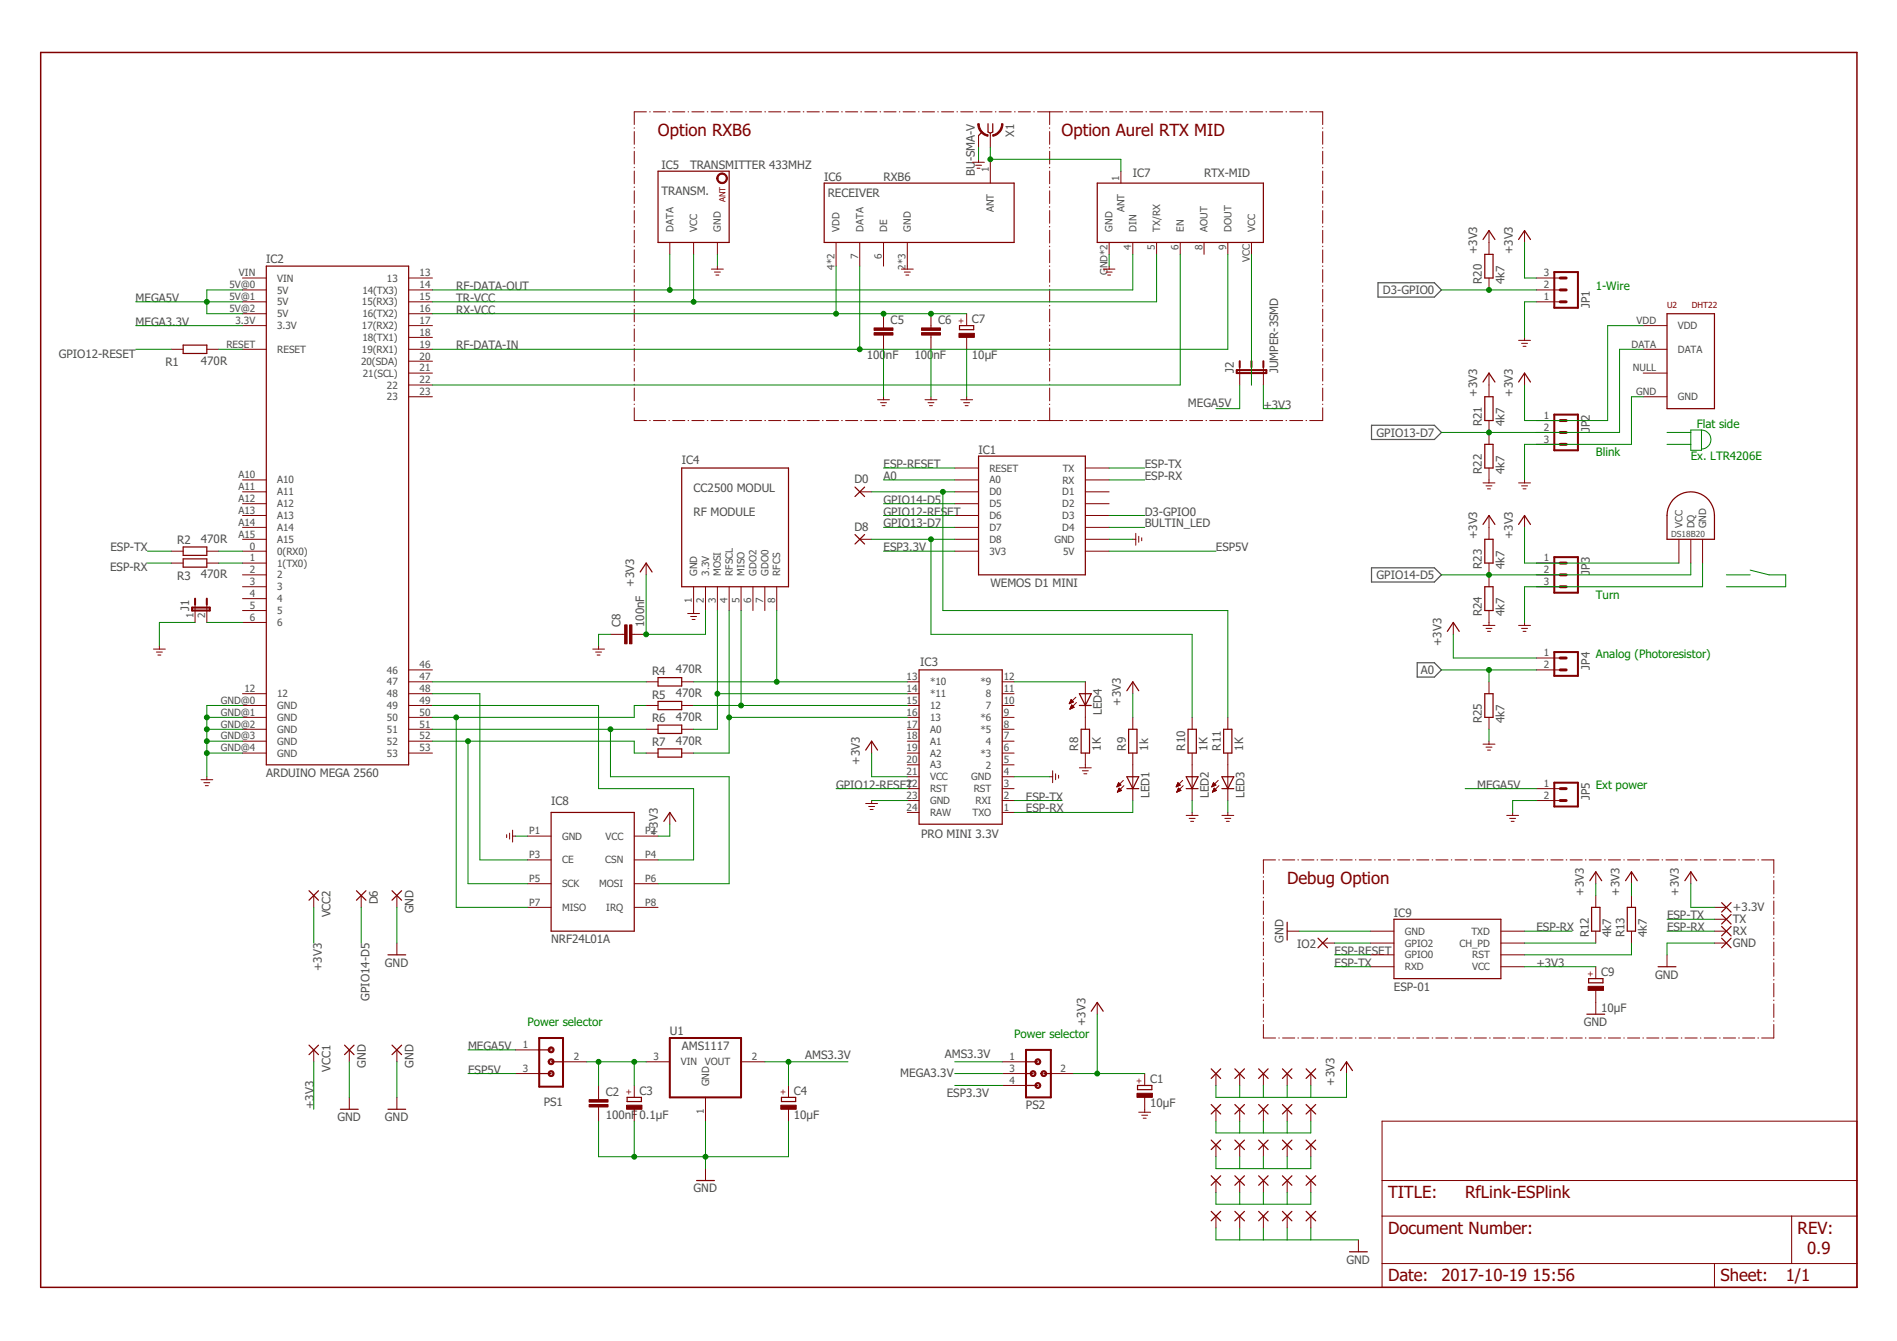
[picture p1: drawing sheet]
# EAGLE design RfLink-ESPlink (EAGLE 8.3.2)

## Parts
+3.3V  1,6/0,9  [1,6/0,9]
C1  10μF  CPOL-EUE2-5  [E2-5]
C2  100nF  CAPACITOR  [C0805]
C3  0.1μF  CPOL-EUE2-5  [E2-5]
C4  10μF  CPOL-EUE2-5  [E2-5]
C5  100nF  CAPACITOR  [C0805]
C6  100nF  CAPACITOR  [C0805]
C7  10μF  CPOL-EUE2-5  [E2-5]
C8  100nF  CAPACITOR  [C0805]
C9  10μF  CPOL-EUE2-5  [E2-5]
D0  1,6/0,9  [1,6/0,9]
D6  D6  1,6/0,9  [1,6/0,9]
D8  1,6/0,9  [1,6/0,9]
G  GND  1,6/0,9  [1,6/0,9]
GND  GND  1,6/0,9  [1,6/0,9]
GND5  GND  1,6/0,9  [1,6/0,9]
GND7  GND  1,6/0,9  [1,6/0,9]
GPIO2  IO2  1,6/0,9  [1,6/0,9]
IC1  WEMOS D1 MINI  WEMOS-D1-MINI  [WEMOS-D1-MINI]
IC2  ARDUINO MEGA 2560  ARDUINO-MEGA-MINI  [ARDUINO_MEGA_MINI]
IC3  PRO MINI 3.3V  ARDUINO_PRO_MINI  [ARDUINO_PRO_MINI]
IC4  CC2500 MODUL  CC2500A-MODULE  [CC2500]
IC5  TRANSMITTER 433MHZ  TRANSMITTER433MHZ  [TRANSMITTER433MHZ]
IC6  RXB6  HXB6-  [RXB6-LOW-SILKSCREEN]
IC7  RTX-MID  [RTX-MID]
IC8  NRF24L01A  [NRF24L01]
IC9  ESP-01  ESP01  [ESP01]
J1  JUMPER-2SMD-NO  [SJ_2S-NO]
J2  JUMPER-3SMD  [SJ_3]
JP1  GS015S-3.81-3P  [GS015S-3.81-3]
JP2  GS015S-3.81-3P  [GS015S-3.81-3]
JP3  GS015S-3.81-3P  [GS015S-3.81-3]
JP4  GS015S-3.81-2P  [GS015S-3.81-2]
JP5  GS015S-3.81-2P  [GS015S-3.81-2]
LED1  LED1206  [LED-1206]
LED2  LED1206  [LED-1206]
LED3  LED1206  [LED-1206]
LED4  LED1206  [LED-1206]
P1  1,6/0,9  [1,6/0,9]
P2  1,6/0,9  [1,6/0,9]
P3  1,6/0,9  [1,6/0,9]
P4  1,6/0,9  [1,6/0,9]
P5  1,6/0,9  [1,6/0,9]
P6  1,6/0,9  [1,6/0,9]
P7  1,6/0,9  [1,6/0,9]
P8  1,6/0,9  [1,6/0,9]
P9  1,6/0,9  [1,6/0,9]
P10  1,6/0,9  [1,6/0,9]
P11  1,6/0,9  [1,6/0,9]
P12  1,6/0,9  [1,6/0,9]
P13  1,6/0,9  [1,6/0,9]
P14  1,6/0,9  [1,6/0,9]
P15  1,6/0,9  [1,6/0,9]
P16  1,6/0,9  [1,6/0,9]
P17  1,6/0,9  [1,6/0,9]
P18  1,6/0,9  [1,6/0,9]
P19  1,6/0,9  [1,6/0,9]
P20  1,6/0,9  [1,6/0,9]
P21  1,6/0,9  [1,6/0,9]
P22  1,6/0,9  [1,6/0,9]
P23  1,6/0,9  [1,6/0,9]
P24  1,6/0,9  [1,6/0,9]
P25  1,6/0,9  [1,6/0,9]
PS1  SV2  2TO1POWER  [2-1]
PS2  3TO1POWER  [3-1]
R1  470R  RESISTORR0805  [R0805]
R2  470R  RESISTORR0805  [R0805]
R3  470R  RESISTORR0805  [R0805]
R4  470R  RESISTORR0805  [R0805]
R5  470R  RESISTORR0805  [R0805]
R6  470R  RESISTORR0805  [R0805]
R7  470R  RESISTORR0805  [R0805]
R8  1K  RESISTORR0805  [R0805]
R9  1k  RESISTORR0805  [R0805]
R10  1K  RESISTORR0805  [R0805]
R11  1K  RESISTORR0805  [R0805]
R12  4k7  RESISTORR0805  [R0805]
R13  4k7  RESISTORR0805  [R0805]
R20  4k7  RESISTORR0805  [R0805]
R21  4k7  RESISTORR0805  [R0805]
R22  4k7  RESISTORR0805  [R0805]
R23  4k7  RESISTORR0805  [R0805]
R24  4k7  RESISTORR0805  [R0805]
R25  4k7  RESISTORR0805  [R0805]
RX  RX  1,6/0,9  [1,6/0,9]
TX  TX  1,6/0,9  [1,6/0,9]
U1  AMS1117  REG1117  [SOT223]
U2  DHT22  RHT03_DHT-22_AM2302  [RHT03_DHT-22]
U3  DS18B20  DS1820TO92  [DS1820]
VCC1  1,6/0,9  [1,6/0,9]
VCC2  1,6/0,9  [1,6/0,9]
X1  BU-SMA-V  [BU-SMA-V]

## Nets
+3V3: +3.3V.1(P) C1.+ C8.2 C9.+ IC3.21(VCC) IC4.2(3.3V) IC8.P2(VCC) IC9.VCC J2.3 JP1.3 JP2.1 JP3.1 JP4.1 P21.1(P) P22.1(P) P23.1(P) P24.1(P) P25.1(P) PS2.2 R9.2 R12.2 R13.2 R20.2 R21.2 R23.2 U2.VDD U3.VDD(VCC) VCC1.1(P) VCC2.1(P)
A0: IC1.A0 JP4.2 R25.2
AMS3.3V: C4.+ PS2.1 U1.2(VOUT)
ANT: IC6.1(ANT) IC7.1(ANT) X1.1
BULTIN_LED: IC1.D4
CC250-ACTIV: IC2.6 J1.2
D3-GPIO0: IC1.D3 JP1.2 R20.1
ESP3.3V: IC1.3V3 PS2.4
ESP5V: IC1.5V PS1.3
ESP-RESET: IC1.RESET IC9.GPIO0
ESP-RX: IC1.RX IC3.1(TXO) IC9.TX(TXD) LED1.C R3.1 RX.1(P)
ESP-TX: IC1.TX IC3.2(RXI) IC9.RX(RXD) R2.2 TX.1(P)
GND: C1.- C2.2 C3.- C4.- C5.1 C6.1 C7.- C8.1 C9.- G.1(P) GND5.1(P) GND7.1(P) GND.1(P) IC1.GND IC2.GND@0(GND) IC2.GND@1(GND) IC2.GND@2(GND) IC2.GND@3(GND) IC2.GND@4(GND) IC3.4(GND) IC3.23(GND) IC4.1(GND) IC5.P$3(GND) IC6.2(GND) IC6.3(GND) IC6.8(GND) IC7.GND IC7.GND1(GND) IC8.P1(GND) IC9.GND J1.1 JP1.1 JP2.3 JP3.3 JP5.2 LED2.C LED3.C P11.1(P) P12.1(P) P13.1(P) P14.1(P) P15.1(P) R8.1 R22.1 R24.1 R25.1 U1.1(GND) U2.GND U3.GND X1.2 X1.3 X1.4 X1.5
GPIO12-RESET: IC1.D6 IC3.22(RST) R1.2
GPIO13-D7: IC1.D7 JP2.2 R21.1 R22.2 U2.DATA
GPIO14-D5: D6.1(P) IC1.D5 JP3.2 R23.1 R24.2 U3.DQ
MEGA3.3V: IC2.3.3V PS2.3
MEGA5V: IC2.5V@0(5V) IC2.5V@1(5V) IC2.5V@2(5V) J2.1 JP5.1 PS1.1
MEGA-RX: IC2.0(0(RX0)) R2.1
MEGA-TX: IC2.1(1(TX0)) R3.2
N$1: IC2.47 R4.1
N$2: IC2.50 IC8.P7(MISO) R5.1
N$3: IC2.51 IC8.P6(MOSI) R6.1
N$4: IC2.52 IC8.P5(SCK) R7.1
N$7: LED3.A R11.1
N$8: D8.1(P) IC1.D8 R10.2
N$9: IC3.14(*11) IC4.3(MOSI) R6.2
N$10: IC2.22 IC7.6(EN)
N$11: IC3.16 IC4.4(RFSCL) R7.2
N$12: IC3.15 IC4.5(MISO) R5.2
N$13: IC3.13(*10) IC4.8(RFCS) R4.2
N$14: IC2.48 IC8.P3(CE)
N$15: IC2.49 IC8.P4(CSN)
N$16: LED1.A R9.1
N$17: LED2.A R10.1
N$18: LED4.C R8.2
N$19: D0.1(P) IC1.D0 R11.2
N$20: IC3.12(*9) LED4.A
N$23: C2.1 C3.+ PS1.2 U1.3(VIN)
N$24: IC9.CH_PD R12.1
N$25: IC7.VCC J2.2
N$26: IC9.RST R13.1
N$27: GPIO2.1(P) IC9.GPIO2
N$28: P1.1(P) P2.1(P) P3.1(P) P4.1(P) P5.1(P)
N$29: P6.1(P) P7.1(P) P8.1(P) P9.1(P) P10.1(P)
N$31: P16.1(P) P17.1(P) P18.1(P) P19.1(P) P20.1(P)
RESET: IC2.RESET R1.1
RF-DATA-IN: IC2.19(19(RX1)) IC6.7(DATA) IC7.9(DOUT)
RF-DATA-OUT: IC2.14(14(TX3)) IC5.P$1(DATA) IC7.4(DIN)
RX-VCC: C5.2 C6.2 C7.+ IC2.16(16(TX2)) IC6.4(VDD) IC6.5(VDD)
TR-VCC: IC2.15(15(RX3)) IC5.P$2(VCC) IC7.5(TX/RX)
Unconnected: IC1.D1 IC1.D2 IC2.2 IC2.3 IC2.4 IC2.5 IC2.12 IC2.13 IC2.17(17(RX2)) IC2.18(18(TX1)) IC2.20(20(SDA)) IC2.21(21(SCL)) IC2.23 IC2.46 IC2.53 IC2.A10 IC2.A11 IC2.A12 IC2.A13 IC2.A14 IC2.A15 IC2.VIN IC3.3(RST) IC3.5 IC3.6(*3) IC3.7 IC3.8(*5) IC3.9(*6) IC3.10 IC3.11 IC3.17(A0) IC3.18(A1) IC3.19(A2) IC3.20(A3) IC3.24(RAW) IC4.6(GDO2) IC4.7(GDO0) IC6.6(DE) IC7.8(AOUT) IC8.P8(IRQ) U2.NULL

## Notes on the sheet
- Option RXB6 | Option Aurel RTX MID
- 1-Wire
- Flat side
- Ex. LTR4206E
- Blink
- Turn
- Analog (Photoresistor)
- Ext power
- Debug Option
- Power selector
- Power selector
- 0.9

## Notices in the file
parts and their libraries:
SparkFun: Licensing: CC v3.0 Share-Alike You are welcome to use this library for commercial purposes.
